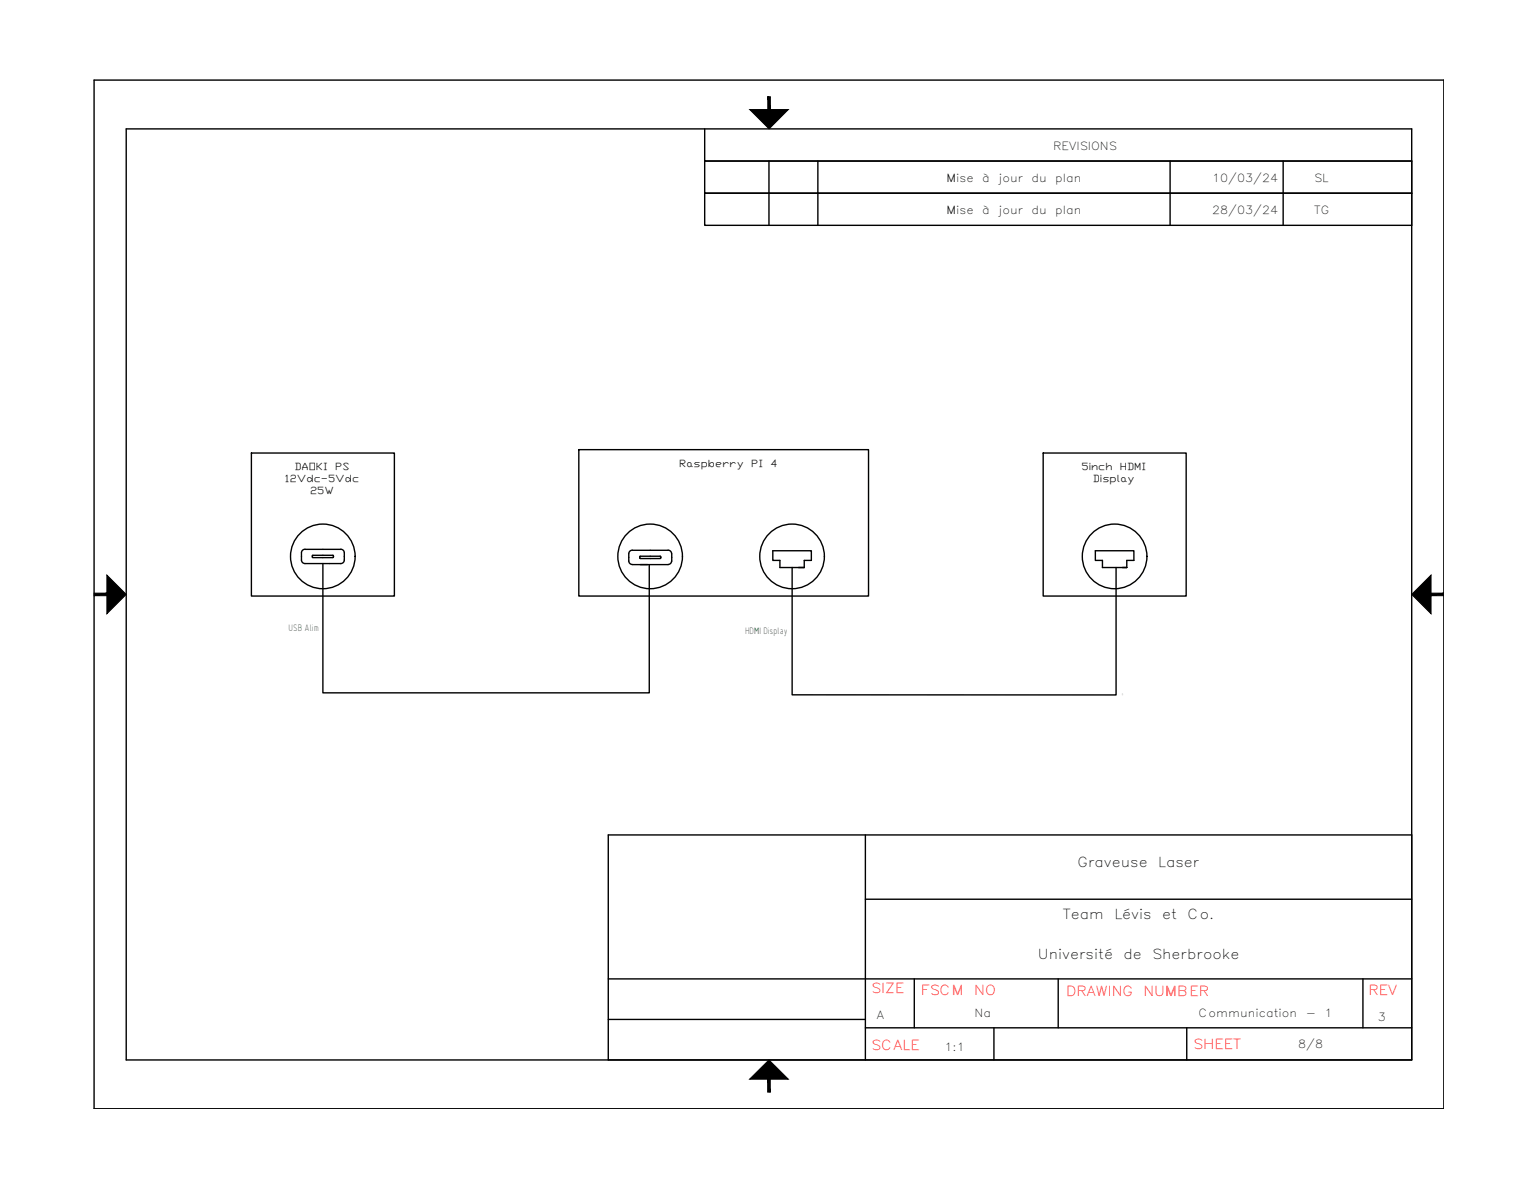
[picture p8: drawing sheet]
<svg xmlns="http://www.w3.org/2000/svg" width="279mm" height="216mm" viewBox="0 0 279 216" stroke-linecap="round" stroke-linejoin="round" font-family="sans-serif">
<g fill="none" stroke="#000" stroke-width=".25">
<path d="M17.1 14.6h245.4v186.9h-245.4zM22.9 23.4h233.7v169.2h-233.7zM128.1 23.4v5.9h128.5h-128.5v5.8h128.5h-128.5v5.9h128.5M139.8 29.3v11.7M148.7 29.3v11.7M212.7 29.3v11.7M233.3 29.3v11.7M45.7 82.3h26v26h-26zM55.4 99.8a.65 .65 0 0 0-.6 .6M55.5 99.8h6.5M61.9 99.8a.65 .65 0 0 1 .7 .6M105.2 81.7h52.7v26.6h-52.7z"/>
<path d="M114.9 100a.65 .65 0 0 0-.6 .6M121.4 100a.65 .65 0 0 1 .7 .6M189.6 82.3h26v26h-26zM54.8 100.5v1.3a.65 .65 0 0 0 .6 .6h6.6a.65 .65 0 0 0 .6-.6v-1.3M56.8 101.2l.1 .1M56.8 101v.2M56.9 101.3h3.6M58.7 102.4v23.5h59.3v-23.3M60.5 100.9l.1 .1M60.5 100.9l-3.7 .1M60.6 101.2l-.1 .1M60.6 101v.2"/>
<path d="M114.3 100.6v1.4M114.3 102a.65 .65 0 0 0 .6 .6M115 100h6.5M115 102.6h6.5M116.3 101.2l.1 .3M116.3 101.2l.1-.1h3.6l.1 .1M116.4 101.5h3.6M120.1 101.2l-.1 .3M122.1 102a.65 .65 0 0 1-.7 .6M122.1 100.6v1.4M144 103.1v23.2h58.9v-23.2M144 103.1h.1"/>
<path d="M145.2 103.1h1h-4.4v-1.3h-1.3v-1.7h7v1.7h-1.3v1.3M202.9 103.1h.1M204 103.1h.8h-4.4v-1.3h-1.3v-1.7h7v1.7h-1.3v1.3M110.6 151.7h146v40.9h-146zM157.3 151.7v40.9M110.6 177.9h146M157.3 163.4h99.3M166.2 177.9v8.9M192.4 177.9v8.9M247.8 177.9v8.9M110.6 185.3h46.7M157.3 186.8h99.3"/>
<path d="M180.7 186.8v5.8M215.7 186.8v5.8"/>
<circle cx="58.7" cy="101.1" r="5.9"/>
<circle cx="118.2" cy="101.1" r="5.9"/>
<circle cx="144" cy="101.1" r="5.9"/>
<circle cx="202.6" cy="101.1" r="5.9"/>
</g>
<g fill="#000" stroke="#000" stroke-width=".18">
<path d="M136.3 19.9h7l-3.5 3.5zM19.4 104.5l3.5 3.5-3.5 3.5zM260.1 104.5v7l-3.5-3.5zM136.3 196.1l3.5-3.5 3.5 3.5z"/>
<path d="M139.6 17.6l.4 2.3v-2.3zM139.6 17.6l.4 2.3h-.4z"/>
<path d="M17.1 107.8v.5l2.3-.5zM17.1 108.3l2.3-.5v.5z"/>
<path d="M260.1 108.3h2.4v-.5zM260.1 107.8h2.4l-2.4 .5z"/>
<path d="M139.6 196.1v2.4h.4zM139.6 196.1h.4v2.4z"/>
</g>
<path d="M204 126.3h.1" fill="none" stroke="#dcdcdc" stroke-width=".25"/>
<g font-size="2.5">
<text x="195.9" y="157.6">Graveuse</text>
<text x="210.5" y="157.6">Laser</text>
<text x="193.2" y="167">Team</text>
<text x="202.6" y="167">Lévis</text>
<text x="211.3" y="167">et</text>
<text x="215.9" y="167">Co.</text>
<text x="188.7" y="174.3">Université</text>
<text x="204.2" y="174.3">de</text>
<text x="209.5" y="174.3">Sherbrooke</text>
</g>
<g font-size="2.5" fill="#f00">
<text x="158.4" y="180.4">SIZE</text>
<text x="167.4" y="180.8">FSCM</text>
<text x="177.1" y="180.8">NO</text>
<text x="193.8" y="181">DRAWING</text>
<text x="207.9" y="181">NUMBER</text>
<text x="248.8" y="180.8">REV</text>
<text x="158.4" y="190.8">SCALE</text>
<text x="216.9" y="190.7">SHEET</text>
</g>
<g font-size="2">
<text x="191.4" y="27.3">REVISIONS</text>
<text x="172.1" y="33">Mise</text>
<text x="178.5" y="33">à</text>
<text x="181.5" y="33">jour</text>
<text x="187.5" y="33">du</text>
<text x="191.8" y="33">plan</text>
<text x="220.3" y="33">10/03/24</text>
<text x="238.9" y="33">SL</text>
<text x="172.1" y="38.9">Mise</text>
<text x="178.5" y="38.9">à</text>
<text x="181.5" y="38.9">jour</text>
<text x="187.5" y="38.9">du</text>
<text x="191.8" y="38.9">plan</text>
<text x="220.3" y="38.9">28/03/24</text>
<text x="238.9" y="38.9">TG</text>
<text x="159.4" y="185.2">A</text>
<text x="177.2" y="184.8">Na</text>
<text x="217.9" y="184.8">Communication</text>
<text x="237.4" y="184.8">-</text>
<text x="240.8" y="184.8">1</text>
<text x="250.4" y="185.5">3</text>
<text x="171.7" y="191">1:1</text>
<text x="236" y="190.5">8/8</text>
</g>
<g font-size="1.8">
<text x="51.8" y="87.5">12Vdc-5Vdc</text>
<text x="53.5" y="85.3">DAOKI</text>
<text x="56.4" y="89.7">25W</text>
<text x="60.9" y="85.3">PS</text>
<text x="123.5" y="84.9">Raspberry</text>
<text x="136.6" y="84.9">PI</text>
<text x="140" y="84.9">4</text>
<text x="196.6" y="85.3">5inch</text>
<text x="198.6" y="87.5">Display</text>
<text x="203.6" y="85.3">HDMI</text>
</g>
<g font-size="1.8" fill="#136734">
<text x="52.5" y="114.7">USB Alim</text>
<text x="135.4" y="115.3">HDMI Display</text>
</g>
</svg>
